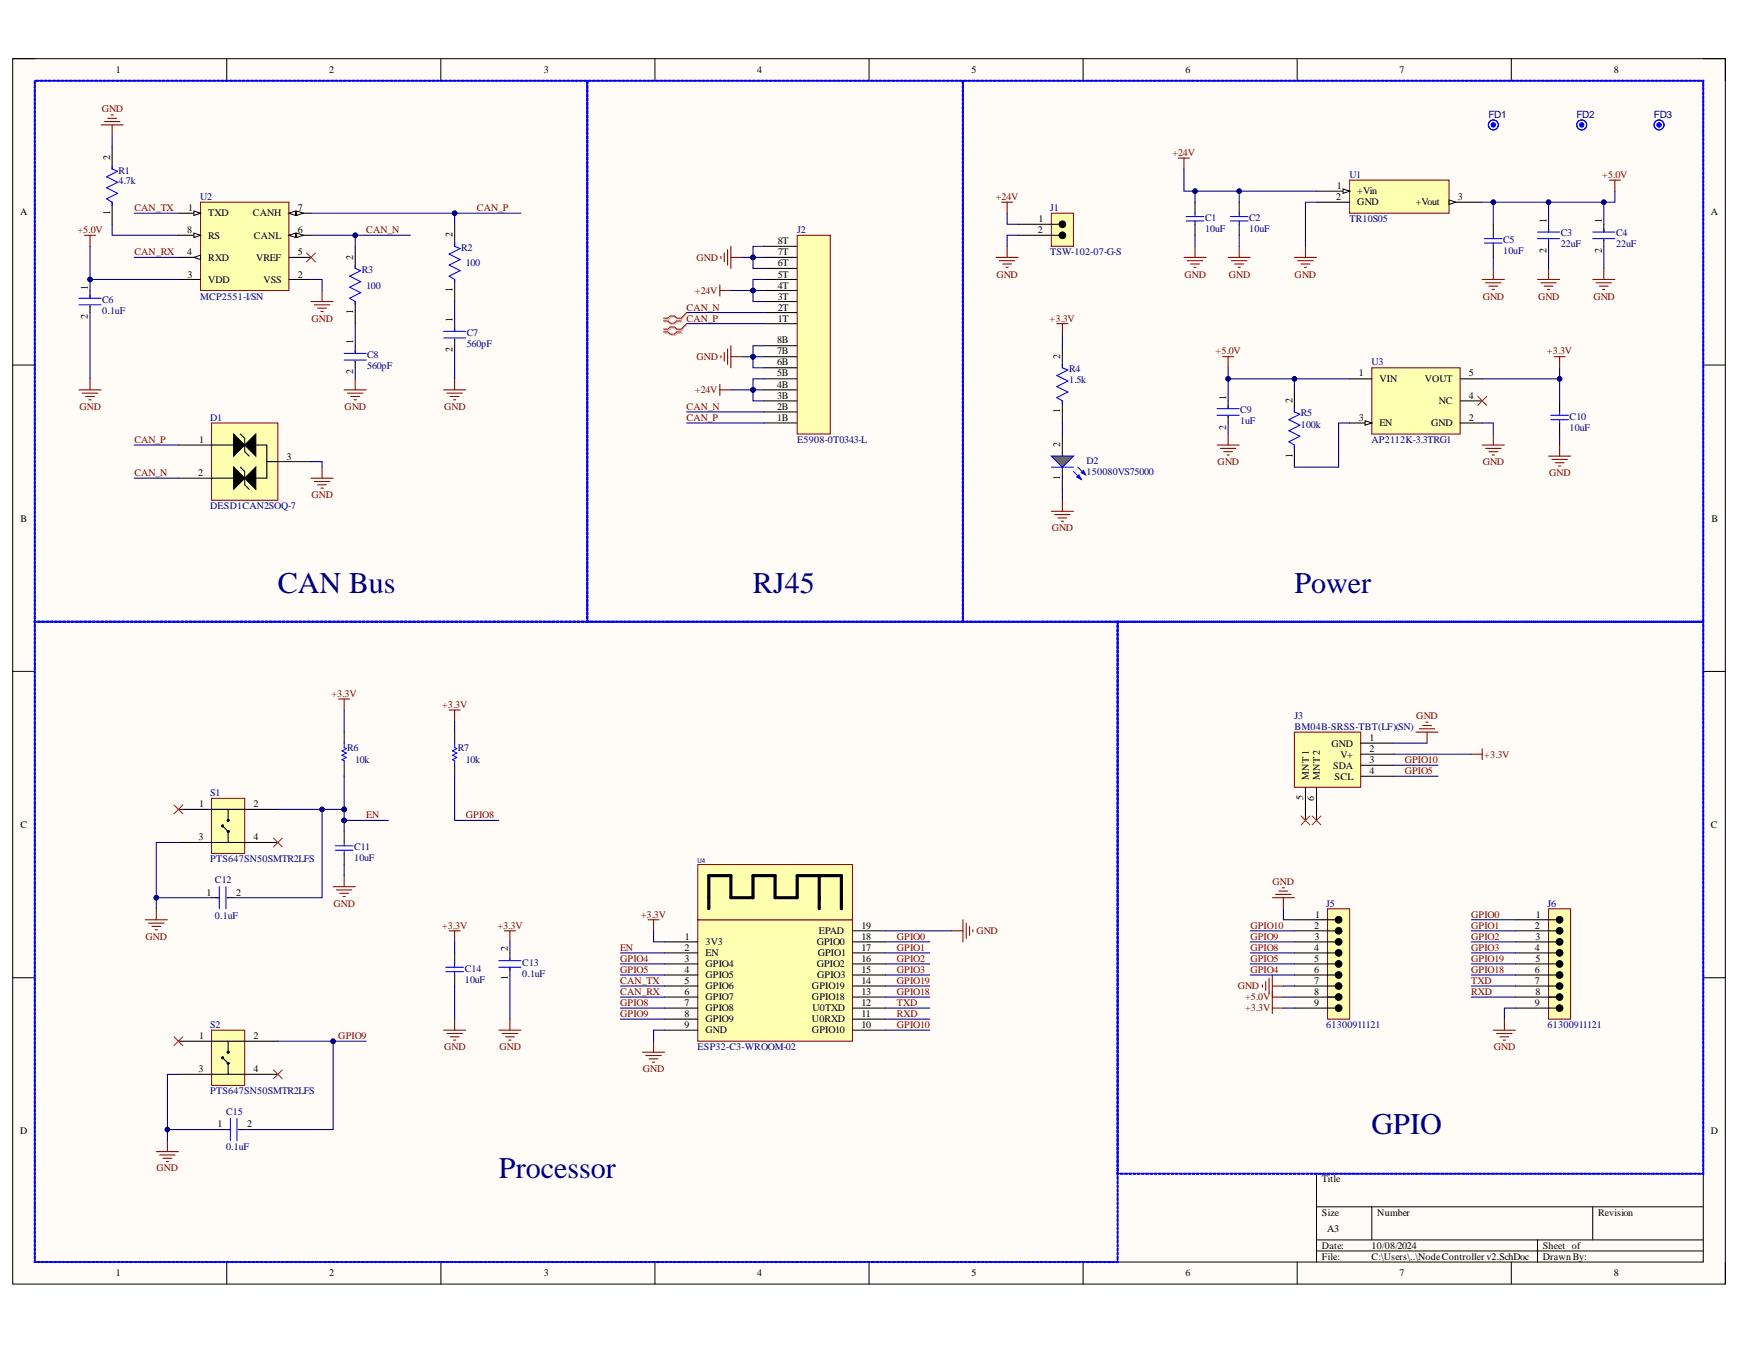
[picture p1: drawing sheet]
# Altium project Node Controller v2.PrjPcb
1 sheet, 38 parts. Net scope: global (net labels, ports and power ports of the same name join across sheets).
Board files: Node Controller v2.PcbDoc, Node Controller v2 - old.PcbDoc

## Sheet Node Controller v2.SchDoc
size A3

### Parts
C1  10uF  [CAPC2013X145X50ML20T25]
C2  10uF  [CAPC2013X145X50ML20T25]
C3  22uF  [FP-GMC21R-IPC_B]
C4  22uF  [FP-GMC21R-IPC_B]
C5  10uF  [CAPC2013X145X50ML20T25]
C6  0.1uF  [FP-CC0603-DA-IPC_A]
C7  560pF  [FP-CC0805-0_85-IPC_A]
C8  560pF  [FP-CC0805-0_85-IPC_A]
C9  1uF  [FP-CL21-IPC_A]
C10  10uF  [CAPC2013X145X50ML20T25]
C11  10uF  [CAPC2013X145X50ML20T25]
C12  0.1uF  [FP-CC0603-DA-IPC_A]
C13  0.1uF  [FP-CC0603-DA-IPC_A]
C14  10uF  [CAPC2013X145X50ML20T25]
C15  0.1uF  [FP-CC0603-DA-IPC_A]
D1  DESD1CAN2SOQ-7  [SOT95P245X110-3N]
D2  150080VS75000  [WL-SMCW_0805_150080xx75000]
FD1  JLC FID1X2R  [FID1X2R]  (value not drawn)  (no BOM)
FD2  JLC FID1X2R  [FID1X2R]  (value not drawn)  (no BOM)
FD3  JLC FID1X2R  [FID1X2R]  (value not drawn)  (no BOM)
J1  TSW-102-07-G-S  [FP-TSW-102-07-G-S-MFG]
J2  E5908-0T0343-L  [E5908-0T0343-L-Footprint-1]
J3  BM04B-SRSS-TBT(LF)(SN)  [FP-BM04B-SRSS-TBT_LF_SN-MFG]
J5  61300911121  [61300911121]
J6  61300911121  [61300911121]
R1  4.7k  [FP-RT0805-IPC_A]
R2  100  [FP-RT0805-0_6-IPC_A]
R3  100  [FP-RT0805-0_6-IPC_A]
R4  1.5k  [FP-RT0805-IPC_A]
R5  100k  [FP-RT0805-IPC_A]
R6  10k  [RESC2013X60X35ML10T20]
R7  10k  [RESC2013X60X35ML10T20]
S1  PTS647SN50SMTR2LFS  [PTS647SN50SMTR2LFS-Footprint-1]
S2  PTS647SN50SMTR2LFS  [PTS647SN50SMTR2LFS-Footprint-1]
U1  TR10S05  [TR10S05-Footprint-1]
U2  MCP2551-I/SN  [MCHP-SN8_V]
U3  AP2112K-3.3TRG1  [FP-SOT25-IPC_B]
U4  ESP32-C3-WROOM-02  [ESP32-C3-WROOM-02]

### Blocks framed on the sheet
CAN Bus: C6-C8 D1 R1-R3 U2
RJ45: J2
Power: C1-C5 C9 C10 D2 FD1-FD3 J1 R4 R5 U1 U3
Processor: C11-C15 R6 R7 S1 S2 U4
GPIO: J3 J5 J6

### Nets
+3.3V: C10.2 C13.2 C14.2 J3.2(V+) J5.9 R4.2 R6.2 R7.2 U3.5(VOUT) U4.1(3V3)
+5.0V: C3.1 C4.1 C5.2 C6.1 C9.1 J5.8 R5.2 U1.3(+Vout) U2.3(VDD) U3.1(VIN)
+24V: C1.2 C2.2 J1.1 J2.3B J2.3T J2.4B J2.4T J2.5B J2.5T U1.1(+Vin)
GND: C1.1 C2.1 C3.2 C4.2 C5.1 C6.2 C7.2 C8.2 C9.2 C10.1 C11.1 C12.1 C13.1 C14.1 C15.1 D1.3 D2.1(K) J1.2 J2.6B J2.6T J2.7B J2.7T J2.8B J2.8T J3.1(GND) J5.1 J5.7 J6.9 R1.2 S1.3 S2.3 U1.2(GND) U2.2(VSS) U3.2(GND) U4.9(GND) U4.19(EPAD)
CAN_N: D1.2 J2.2B J2.2T R3.2 U2.6(CANL)
CAN_P: D1.1 J2.1B J2.1T R2.2 U2.7(CANH)
CAN_RX: U2.4(RXD) U4.6(GPIO7)
CAN_TX: U2.1(TXD) U4.5(GPIO6)
EN: C11.2 C12.2 R6.1 S1.2 U4.2(EN)
GPIO0: J6.1 U4.18(GPIO0)
GPIO1: J6.2 U4.17(GPIO1)
GPIO2: J6.3 U4.16(GPIO2)
GPIO3: J6.4 U4.15(GPIO3)
GPIO4: J5.6 U4.3(GPIO4)
GPIO5: J3.4(SCL) J5.5 U4.4(GPIO5)
GPIO8: J5.4 R7.1 U4.7(GPIO8)
GPIO9: C15.2 J5.3 S2.2 U4.8(GPIO9)
GPIO10: J3.3(SDA) J5.2 U4.10(GPIO10)
GPIO18: J6.6 U4.13(GPIO18)
GPIO19: J6.5 U4.14(GPIO19)
RXD: J6.8 U4.11(U0RXD)
TXD: J6.7 U4.12(U0TXD)
NetC7_1: C7.1 R2.1
NetC8_1: C8.1 R3.1
NetD2_2: D2.2(A) R4.1
NetR1_1: R1.1 U2.8(RS)
NetR5_1: R5.1 U3.3(EN)

Not connected (* = marked no-connect by the designer): J3 5(MNT_1)* 6(MNT_2)*; S1 1* 4*; S2 1* 4*; U2 5(VREF)*; U3 4(NC)*

### Layout directives
differential pair: CAN_N, CAN_P
